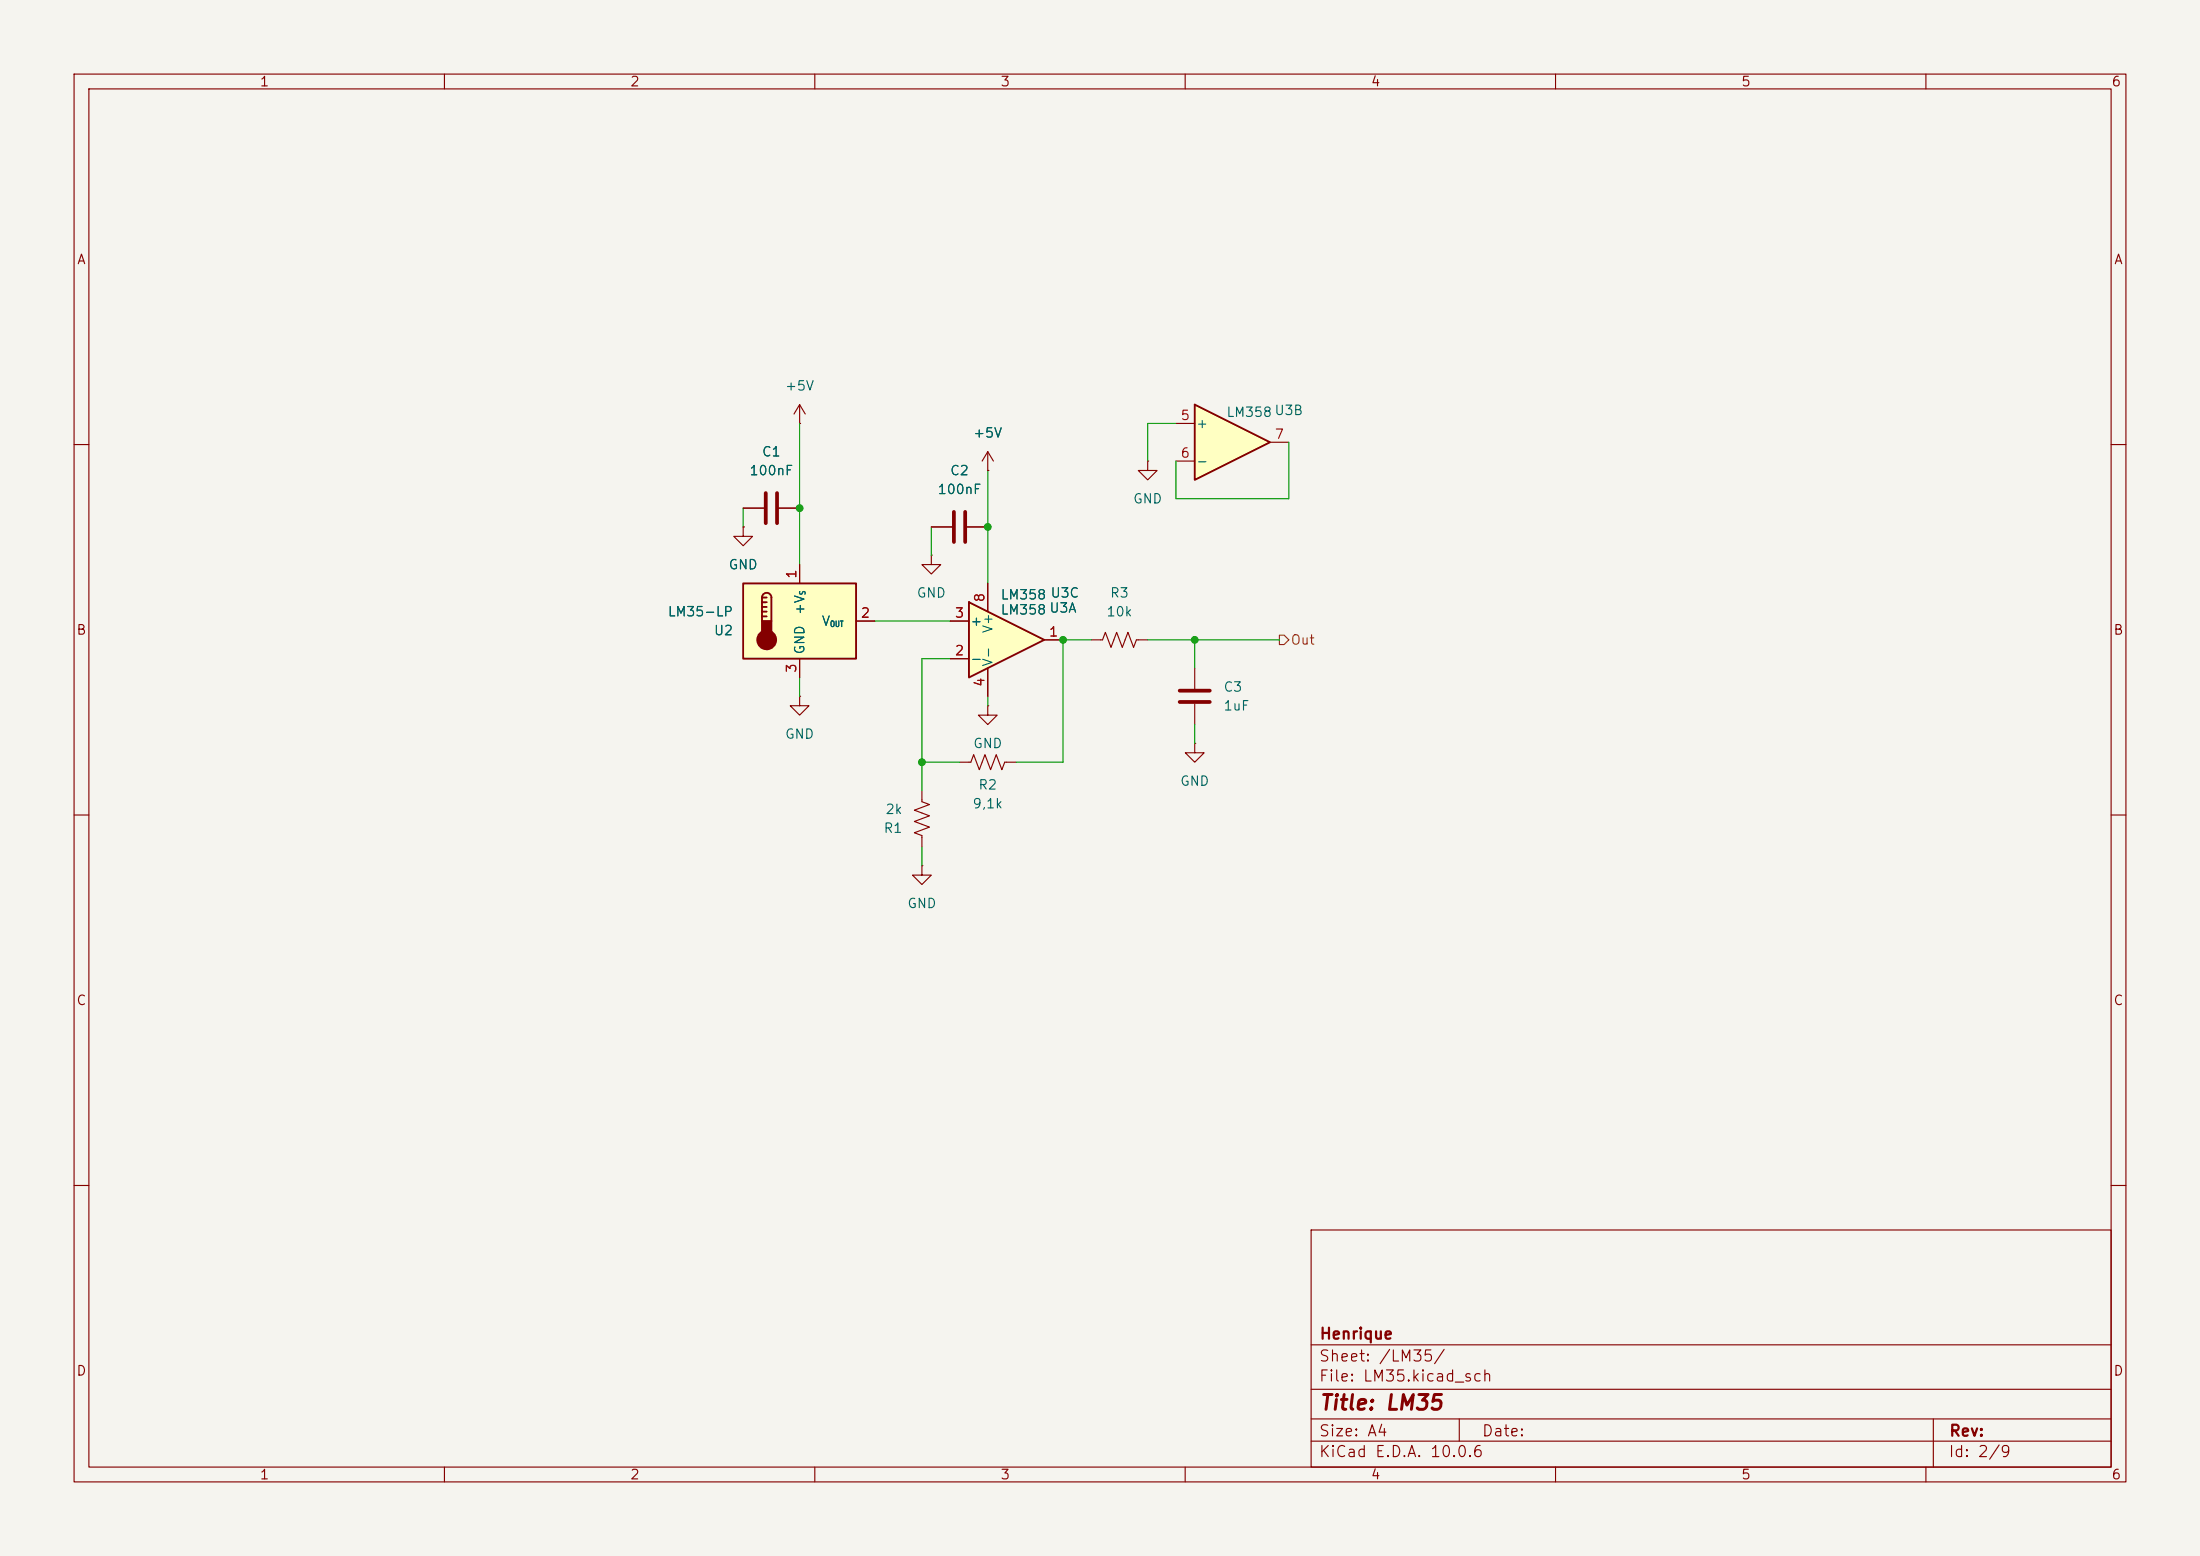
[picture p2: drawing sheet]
<svg xmlns="http://www.w3.org/2000/svg" width="297mm" height="210mm" viewBox="0 0 297 210" stroke-linecap="round" stroke-linejoin="round" font-family="sans-serif">
<path d="M0 0h297v210h-297z" fill="#f5f4ef" stroke="#f5f4ef" stroke-width=".14"/>
<g fill="none" stroke="#840000" stroke-width=".15">
<path d="M10 10h277v190h-277zM12 12h273v186h-273zM60 10v2M110 10v2M160 10v2M210 10v2M260 10v2M10 60h2M100.3 71.1v1.3h1.3l-1.3 1.3-1.2-1.3h1.2M100.3 71.1h.1M285 60h2M133.3 95.3v1.2h1.3l-1.3 1.3-1.2-1.3h1.2"/>
<path d="M133.3 95.3h.1M147.3 86.4h1.5l.4-1.1 .8 2.1 .7-2.1 .8 2.1 .8-2.1 .7 2.1 .4-1h1.5M10 110h2M285 110h2M10 160h2M177 166h108v32h-108zM285 160h2M60 198v2M110 198v2M160 198v2M177 194.5h108M177 191.5h108"/>
<path d="M177 187.5h108M177 181.5h108M197 191.5v3M210 198v2M260 198v2M261 191.5v6.5"/>
</g>
<path d="M161.3 54.6l10.1 5.1-10.1 5.1z" fill="#ffffc2"/>
<path d="M161.3 54.6l10.1 5.1-10.1 5.1z" fill="none" stroke="#840000" stroke-width=".25"/>
<path d="M158.7 57.2h2.6M171.4 59.7h2.6M154.9 62.2v1.3h1.3l-1.3 1.3-1.2-1.3h1.2M154.9 62.2h.1M158.7 62.2h2.6M161.3 90.2v2.8M161.3 95v2.8" fill="none" stroke="#840000" stroke-width=".15"/>
<path d="M159.3 93.2h4M159.3 94.7h4" fill="none" stroke="#840000" stroke-width=".51"/>
<path d="M100.3 78.7h15.3v10.2h-15.3z" fill="#ffffc2"/>
<path d="M100.3 78.7h15.3v10.2h-15.3zM102.9 80.6a.64 .64 0 0 1 .6-.6 .64 .64 0 0 1 .6 .6v3.2M102.9 80.6v3.2M102.9 80.6h.6M102.9 81.3h.6M102.9 81.9h.6M102.9 82.6h.6M102.9 83.2h.6" fill="none" stroke="#840000" stroke-width=".25"/>
<g fill="#840000" stroke="#840000" stroke-width=".25">
<path d="M102.9 83.8h1.2v1.9h-1.2z"/>
<circle cx="103.5" cy="86.4" r="1.27"/>
</g>
<g fill="none" stroke="#840000" stroke-width=".15">
<path d="M107.9 57.2h.1M107.9 54.6v2.6M107.9 54.6l-.7 1.3M107.9 54.6l.8 1.3M100.3 68.6h2.8M105.2 68.6h2.7M107.9 76.2v2.5M133.3 63.5h.1M133.3 61l-.7 1.2M133.3 61l.8 1.2M133.3 61v2.5M133.3 78.7v3.9"/>
<path d="M107.9 94v1.3h1.3l-1.3 1.2-1.2-1.2h1.2M107.9 94h.1M107.9 88.9v2.5M115.6 83.8h2.5M133.3 90.2v3.8M124.5 116.8v1.3h1.2l-1.2 1.3-1.3-1.3h1.3M124.5 116.8h.1M124.5 106.7v1.5l1 .4-2.1 .7 2.1 .8-2.1 .8 2.1 .7-2.1 .8 1.1 .4v1.5M129.5 102.9h1.6l.3-1 .8 2 .8-2 .7 2 .8-2 .8 2 .3-1h1.6M161.3 100.3v1.3h1.3l-1.3 1.3-1.3-1.3h1.3M161.3 100.3h.1"/>
</g>
<path d="M103.4 66.5v4.1M104.9 66.5v4.1" fill="none" stroke="#840000" stroke-width=".51"/>
<path d="M130.8 81.3l10.2 5.1-10.2 5z" fill="#ffffc2"/>
<path d="M130.8 81.3l10.2 5.1-10.2 5z" fill="none" stroke="#840000" stroke-width=".25"/>
<g fill="none" stroke="#840000" stroke-width=".15">
<path d="M100.3 71.1h.1M100.3 68.6h2.8M105.2 68.6h2.7M107.9 76.2v2.5M125.7 74.9v1.3h1.3l-1.3 1.3-1.2-1.3h1.2M125.7 74.9h.1M125.7 71.1h2.8M130.6 71.1h2.7M133.3 63.5h.1M133.3 78.7v3.9M107.9 88.9v2.5M115.6 83.8h2.5"/>
<path d="M128.3 88.9h2.5M128.3 83.8h2.5M133.3 90.2v3.8M141 86.4h2.5"/>
</g>
<path d="M128.8 69.1v4.1M130.3 69.1v4.1" fill="none" stroke="#840000" stroke-width=".51"/>
<path d="M172.7 85.7h.7l.6 .7-.6 .6h-.7z" fill="none" stroke="#725600" stroke-width=".15"/>
<g fill="none" stroke="#009600" stroke-width=".15">
<path d="M107.9 57.2v19M158.7 57.2h-3.8v5M174 59.7v7.6h-15.3v-5.1M100.3 68.6v2.5M125.7 71.1v3.8M133.3 63.5v15.2M107.9 91.4v2.6M118.1 83.8h10.2M128.3 88.9h-3.8v17.8M133.3 94v1.3M147.3 86.4h-3.8v16.5h-6.3M154.9 86.4h17.8"/>
<path d="M161.3 86.4v3.8M161.3 97.8v2.5M124.5 114.3v2.5M124.5 102.9h5"/>
</g>
<g fill="#009600" stroke="#009600" stroke-width=".14">
<circle cx="143.5" cy="86.4" r=".46"/>
<circle cx="161.3" cy="86.4" r=".46"/>
<circle cx="124.5" cy="102.9" r=".46"/>
<circle cx="107.9" cy="68.6" r=".46"/>
<circle cx="133.3" cy="71.1" r=".46"/>
</g>
<text font-size="2" fill="#840000" x="178" y="190.8">Title: LM35</text>
<g font-size="1.5" fill="#840000">
<text x="178" y="184.1">Sheet: /LM35/</text>
<text x="178" y="181.1">Henrique</text>
<text x="178" y="186.8">File: LM35.kicad_sch</text>
<text x="178" y="197">KiCad E.D.A. 10.0.6</text>
<text x="178" y="194.2">Size: A4</text>
<text x="200" y="194.2">Date:</text>
<text x="263" y="197">Id: 2/9</text>
<text x="263" y="194.2">Rev:</text>
</g>
<g font-size="1.3" fill="#840000">
<text x="35" y="12">1</text>
<text x="85" y="12">2</text>
<text x="135" y="12">3</text>
<text x="185" y="12">4</text>
<text x="235" y="12">5</text>
<text x="285" y="12">6</text>
<text x="10.3" y="36">A</text>
<text x="285.3" y="36">A</text>
<text x="10.2" y="86">B</text>
<text x="285.2" y="86">B</text>
<text x="10.2" y="136">C</text>
<text x="285.2" y="136">C</text>
<text x="10.2" y="186">D</text>
<text x="285.2" y="186">D</text>
<text x="35" y="200">1</text>
<text x="85" y="200">2</text>
<text x="135" y="200">3</text>
<text x="185" y="200">4</text>
<text x="235" y="200">5</text>
<text x="285" y="200">6</text>
</g>
<g font-size="1.3" fill="#006464">
<text x="105.9" y="53">+5V</text>
<text x="131.3" y="59.4">+5V</text>
<text x="161.4" y="58.1">+</text>
<text x="165.5" y="56.6">LM358U3B</text>
<text x="101.1" y="64.5">100nF</text>
<text x="102.8" y="61.9">C1</text>
<text x="128.2" y="64.5">C2</text>
<text x="161.4" y="63.2">-</text>
<text x="126.5" y="67">100nF</text>
<text x="152.9" y="68.3">GND</text>
<text x="98.3" y="77.2">GND</text>
<text x="90.1" y="83.5">LM35-LP</text>
<text x="108.9" y="83.1" transform="rotate(-90 108.9 83.1)">+V</text>
<text x="123.7" y="81">GND</text>
<text x="135" y="81.2">LM358 U3C</text>
<text x="135" y="83.3">LM358 U3A</text>
<text x="149.3" y="83.5">10k</text>
<text x="149.8" y="81">R3</text>
<text x="96.3" y="86.1">U2</text>
<text x="108.9" y="88.4" transform="rotate(-90 108.9 88.4)">GND</text>
<text x="110.8" y="84.8">V</text>
<text x="130.9" y="89.9">-</text>
<text x="130.9" y="84.8">+</text>
<text x="134.3" y="85.6" transform="rotate(-90 134.3 85.6)">V+</text>
<text x="134.3" y="90.1" transform="rotate(-90 134.3 90.1)">V-</text>
<text x="165.1" y="93.7">C3</text>
<text x="105.9" y="100">GND</text>
<text x="131.3" y="101.3">GND</text>
<text x="165.1" y="96.2">1uF</text>
<text x="132" y="106.9">R2</text>
<text x="159.2" y="106.4">GND</text>
<text x="119.2" y="112.7">R1</text>
<text x="119.4" y="110.2">2k</text>
<text x="131.2" y="109.4">9,1k</text>
<text x="122.4" y="122.9">GND</text>
</g>
<g font-size="1.3" fill="#a90000">
<text x="159.3" y="57">5</text>
<text x="172" y="59.6">7</text>
<text x="159.3" y="62.1">6</text>
<text x="107.8" y="78.2" transform="rotate(-90 107.8 78.2)">1</text>
<text x="116.1" y="83.7">2</text>
<text x="128.8" y="83.7">3</text>
<text x="133.2" y="81.4" transform="rotate(-90 133.2 81.4)">8</text>
<text x="128.8" y="88.8">2</text>
<text x="141.5" y="86.2">1</text>
<text x="107.8" y="90.9" transform="rotate(-90 107.8 90.9)">3</text>
<text x="133.2" y="92.8" transform="rotate(-90 133.2 92.8)">4</text>
</g>
<text font-size="1.3" fill="#725600" x="174.2" y="87.3">Out</text>
<g font-size=".8" fill="#006464">
<text x="108.9" y="80.4" transform="rotate(-90 108.9 80.4)">S</text>
<text x="112" y="84.8">OUT</text>
</g>
</svg>
